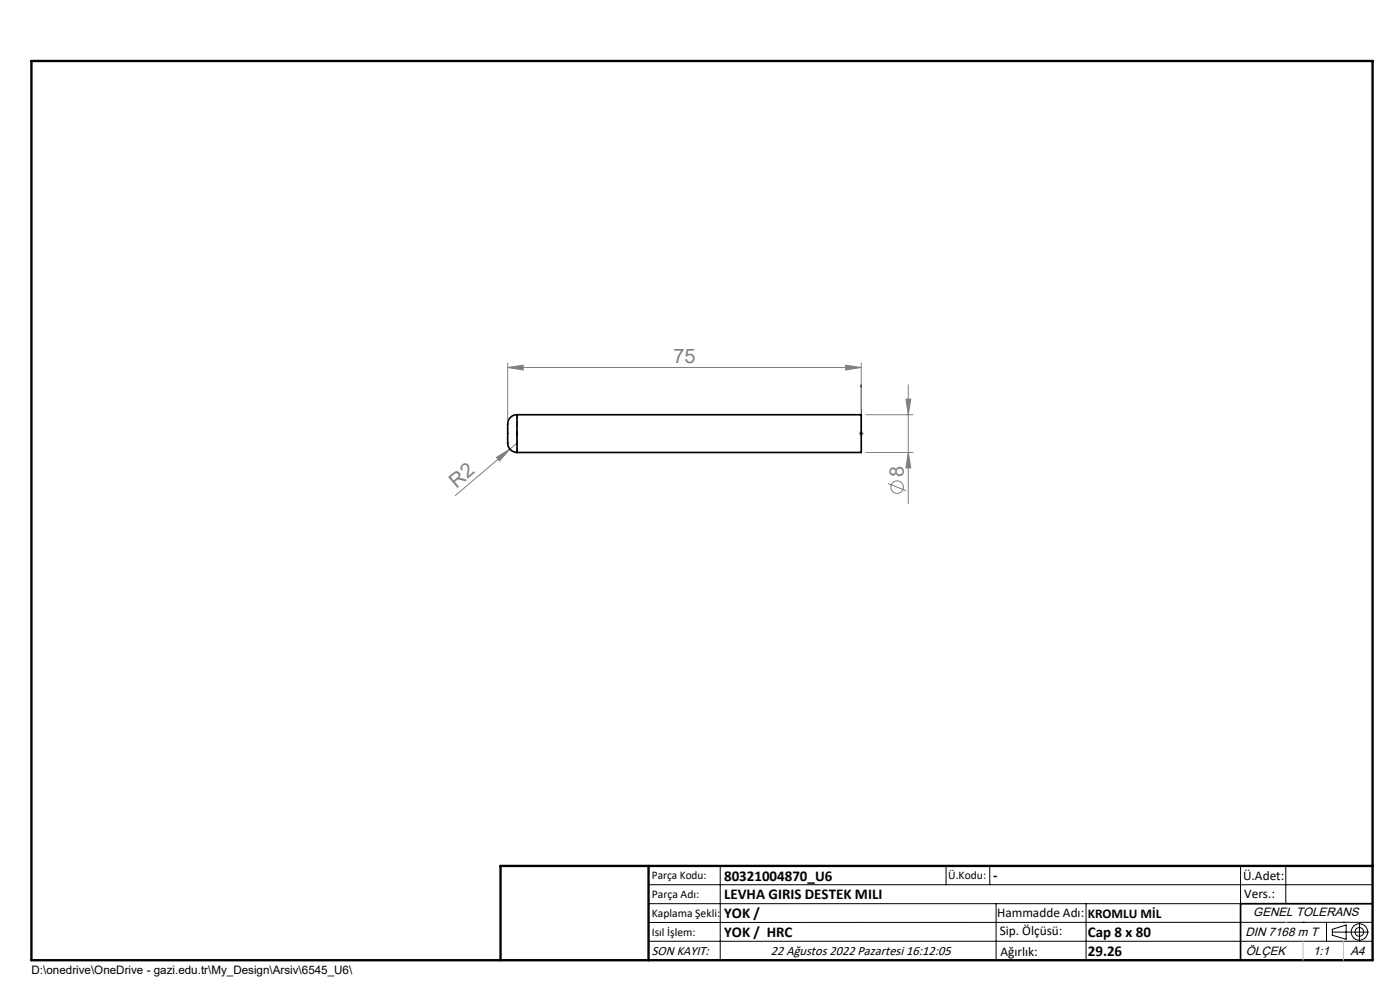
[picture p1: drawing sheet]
<svg xmlns="http://www.w3.org/2000/svg" width="297mm" height="210mm" viewBox="0 0 297 210" stroke-linecap="round" stroke-linejoin="round" font-family="sans-serif">
<g fill="none" stroke="#808080" stroke-width=".21">
<path d="M107.7 78l3.3-.5v1zM107.7 77v12M107.7 78h75M179.4 77.5l3.3 .5-3.3 .5zM182.7 77v10M105.3 97l2.9-1.7-2.2 2.5zM108.2 95.3l-11.6 9.9M109.7 94l-1.5 1.3M182.2 92h1M182.4 91.6l.7 .7M182.7 91.5v1M183.1 91.6l-.7 .7"/>
<path d="M183.7 88h10M183.7 96h10M192.2 84.7h1l-.5 3.3zM192.7 96l.5 3.3h-1zM192.7 81.6v25.2M188.4 102.6l3.8 1.5"/>
<circle cx="190.3" cy="103.3" r="1.32"/>
</g>
<g fill="none" stroke="#000" stroke-width=".21">
<path d="M137.6 187.7h153.6M137.6 191.7h153.6M137.6 199.7h153.6M152.8 183.7v20M200.7 183.7v4M210 183.7v4M211.3 191.7v12M230.4 191.7v12M263.2 183.7v20M272.8 183.7v8M276.4 195.6h.1M281.4 195.6v4.1"/>
<path d="M282.6 197.7h7.8M282.6 197.1l3-.9v3l-3-.8zM285 195.6h.1M288.4 195.8v3.8M291.2 195.6l-153.6 .1"/>
<circle cx="288.4" cy="197.7" r="1.74"/>
<circle cx="288.4" cy="197.7" r=".93"/>
</g>
<path d="M182.7 91.9v.2zM182.7 81.6v.5v-.5M182.7 92h.1M182.7 81.6v10.4" fill="none" stroke="#00f" stroke-width=".21"/>
<path d="M106.2 203.7h185" fill="none" stroke="#000" stroke-width=".25"/>
<path d="M291.2 191.7h-28v12" fill="none" stroke="#000" stroke-width=".35"/>
<path d="M6.7 12.9h284.5v190.8h-284.5zM137.6 183.7v20M291.2 183.7h-185v20" fill="none" stroke="#000" stroke-width=".5"/>
<path d="M272.8 195.6h.1M276.4 199.7v4M285 199.7v4" fill="none" stroke="#c0c0c0" stroke-width=".21"/>
<path d="M182.7 91.9v.2zM182.7 81.6v.5z" fill="#00f"/>
<g fill="#808080">
<path d="M105.3 97l2.9-1.7-2.2 2.5z"/>
<path d="M107.7 78l3.3-.5v1zM179.4 77.5l3.3 .5-3.3 .5z"/>
<path d="M192.2 84.7h1l-.5 3.3zM192.7 96l.5 3.3h-1z"/>
</g>
<path d="M109.7 88a2.2 2.2 0 0 0-2 2.8v2.1a2.45 2.45 0 0 0 2 3.1M109.7 88h73v8h-73M109.7 88v8" fill="none" stroke="#000" stroke-width=".35"/>
<path d="M109.7 96v-8" fill="none" stroke="#000" stroke-width=".21" stroke-dasharray="1.3 .6" stroke-dashoffset=".4"/>
<g font-size="4.2" fill="#808080">
<text x="142.9" y="77">75</text>
<text x="191.8" y="101.1" transform="rotate(-90 191.8 101.1)">8</text>
<text x="96.9" y="103.7" transform="rotate(-40 96.9 103.7)">R2</text>
</g>
<g font-size="3.2">
<text x="153.6" y="186.8">80321004870_U6</text>
<text x="153.6" y="190.8">LEVHA GIRIS DESTEK MILI</text>
<text x="210.7" y="186.6">-</text>
<text x="153.6" y="194.8">YOK /</text>
<text x="153.6" y="198.8">YOK / HRC</text>
<text x="230.8" y="198.7">Cap 8 x 80</text>
<text x="230.8" y="202.8">29.26</text>
</g>
<g font-size="2.8">
<text x="263.7" y="186.7">Ü.Adet:</text>
<text x="263.9" y="190.5">Vers.:</text>
<text x="211.5" y="194.5">Hammadde Adı:</text>
<text x="230.8" y="194.7">KROMLU MİL</text>
<text x="138.3" y="202.6">SON KAYIT:</text>
<text x="163.6" y="202.6">22 Ağustos 2022 Pazartesi 16:12:05</text>
<text x="212.1" y="198.4">Sip. Ölçüsü:</text>
<text x="212.2" y="202.7">Ağırlık:</text>
</g>
<g font-size="2.6">
<text x="265.9" y="194.4">GENEL TOLERANS</text>
<text x="264.2" y="198.5">DIN 7168 m T</text>
<text x="264.3" y="202.6">ÖLÇEK</text>
<text x="278.5" y="202.6">1:1</text>
<text x="286.5" y="202.6">A4</text>
</g>
<g font-size="2.5">
<text x="138.3" y="186.4">Parça Kodu:</text>
<text x="138.3" y="190.5">Parça Adı:</text>
<text x="201.2" y="186.5">Ü.Kodu:</text>
<text x="138.3" y="194.5">Kaplama Şekli:</text>
<text x="138.3" y="198.6">Isıl İşlem:</text>
<text x="6.7" y="206.7">D:\onedrive\OneDrive - gazi.edu.tr\My_Design\Arsiv\6545_U6\</text>
</g>
</svg>
